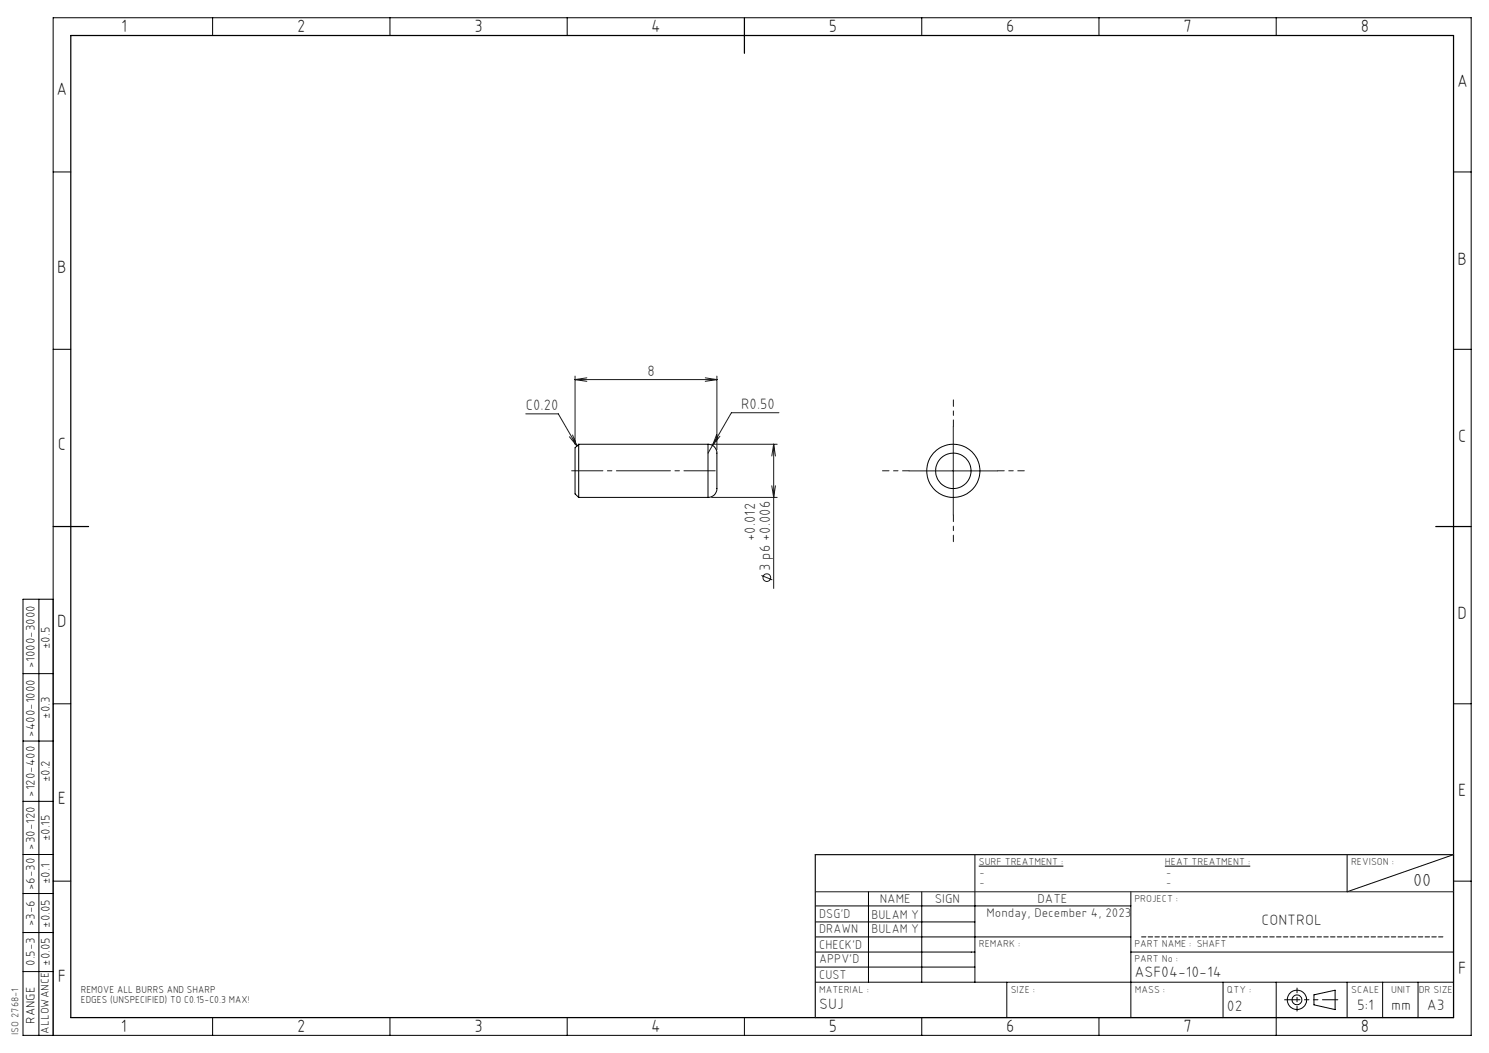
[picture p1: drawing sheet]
<svg xmlns="http://www.w3.org/2000/svg" width="420mm" height="297mm" viewBox="0 0 420 297" stroke-linecap="round" stroke-linejoin="round" font-family="sans-serif">
<g fill="none" stroke="#191924" stroke-width=".28">
<path d="M148.3 116.7h9.2l5.2 9.1M162.2 106.1v19.2M162.2 107.1h40M162.2 107.1l3.3 .5M165.5 106.6l-3.3 .5M198.9 106.6l3.3 .5M202.2 106.1v20.7M202.2 107.1l-3.3 .5M219.7 116.4h-13.4l-6.6 11.4M160.6 123.2l2.1 2.6M161.5 122.7l1.2 3.1M200.7 125.3h18.5"/>
<path d="M202.2 122.5l-1.2 3.1 2.1-2.6M217.7 137l.5 3.3 .5-3.3M218.2 125.3v40.7M218.2 125.3l.5 3.3M218.2 125.3l-.5 3.3M256.4 132.8h25M268.9 120.3v25M200.7 140.3h18.5M214.8 162.3l3 1.2M230 251.5h180"/>
<circle cx="216.3" cy="162.9" r="1.07"/>
</g>
<g fill="none" stroke="#000" stroke-width=".28">
<path d="M60 5v5M110 5v5M160 5v5M260 5v5M310 5v5M360 5v5M15 48.5h5M410 48.5h5M15 98.5h5M410 98.5h5M163.2 125.3v15M163.2 125.3l-1 1v13l1 1"/>
<path d="M163.2 125.3h36.5M199.7 125.3a2.8 2.8 0 0 1 2.5 3.5v7.1a4.8 4.8 0 0 1-.9 3.9l-1.6 .5M199.7 125.3v15M163.2 140.3h36.5M11 169v123M15 169h-8.5v123h408.5v-287h-400v287M6.5 190h8.5M15 198.5h5M410 198.5h5M6.5 209h8.5M6.5 226h8.5M6.5 241h8.5"/>
<path d="M6.5 252h8.5M15 248.5h5M230 255.5h89M245 251.5v25.5M260 251.5v25.5M275 241v36M276.1 244.3h23.8M319 251.5v35.5M328.6 244.3h24.1M380 241v10.5l30-10.5v46h-180M410 248.5h5M6.5 274h8.5"/>
<path d="M6.5 263h8.5M230 268.5h45M230 277h180M230 272.8h45M230 260h45M230 264.3h89M284 277v10M319 268.5h91M345 277v10M360 277v15M380 277v10M390 277v10"/>
<path d="M400 277v10M60 287v5M110 287v5M160 287v5M210 287v5M260 287v5M310 287v5M370.6 280.6l6-1.3v5.5l-6-1.4z"/>
<circle cx="268.9" cy="132.8" r="7.5"/>
<circle cx="268.9" cy="132.8" r="5"/>
<circle cx="365.8" cy="282" r="1.38"/>
<circle cx="365.8" cy="282" r="2.72"/>
</g>
<path d="M201.7 132.8h-40.5" fill="none" stroke="#191924" stroke-width=".28" stroke-dasharray="15.2 1.3 1.3 1.3" stroke-dashoffset="6.4"/>
<path d="M256.4 132.8h-7.5M268.9 120.3v-7.5M281.4 132.8h7.5M268.9 145.3v7.5" fill="none" stroke="#191924" stroke-width=".28" stroke-dasharray="15.2 1.3 1.3 1.3" stroke-dashoffset="13.4"/>
<path d="M365.9 278.7v6.5" fill="none" stroke="#000" stroke-width=".28" stroke-dasharray="15.2 1.3 1.3 1.3" stroke-dashoffset="13.9"/>
<path d="M407 264.3h-85" fill="none" stroke="#000" stroke-width=".28" stroke-dasharray="1.3 .6"/>
<path d="M377.4 282h-15.1" fill="none" stroke="#000" stroke-width=".28" stroke-dasharray="6.3 1.3 1.3 1.3 1.3 1.3" stroke-dashoffset="2"/>
<path d="M20 10h390v277h-390zM210 5v10M15 148.5h10M405 148.5h10" fill="none" stroke="#000" stroke-width=".35"/>
<path d="M410 241h-180v46" fill="none" stroke="#191924" stroke-width=".35"/>
<g font-size="5">
<text x="34.2" y="9.1">1</text>
<text x="83.8" y="9.1">2</text>
<text x="133.8" y="9.1">3</text>
<text x="183.7" y="9.1">4</text>
<text x="233.8" y="9.1">5</text>
<text x="283.8" y="9.1">6</text>
<text x="333.8" y="9.1">7</text>
<text x="383.8" y="9.1">8</text>
<text x="16" y="26.9">A</text>
<text x="411" y="24.6">A</text>
<text x="16.2" y="76.9">B</text>
<text x="411.2" y="74.6">B</text>
<text x="411.3" y="124.6">C</text>
<text x="16.3" y="126.9">C</text>
<text x="16.2" y="176.9">D</text>
<text x="411.2" y="174.6">D</text>
<text x="16.3" y="226.9">E</text>
<text x="411.3" y="224.6">E</text>
<text x="411.3" y="274.6">F</text>
<text x="16.3" y="276.9">F</text>
<text x="34.1" y="291.1">1</text>
<text x="83.8" y="291.1">2</text>
<text x="133.8" y="291.1">3</text>
<text x="183.7" y="291.2">4</text>
<text x="233.8" y="291.1">5</text>
<text x="283.8" y="291.1">6</text>
<text x="333.8" y="291.2">7</text>
<text x="383.8" y="291.2">8</text>
</g>
<text font-size="4.9" fill="#191924" x="398.6" y="249.9">00</text>
<g font-size="4.2" fill="#191924">
<text x="182.6" y="106.1">8</text>
<text x="148.3" y="115.7">C0.20</text>
<text x="209.1" y="115.4">R0.50</text>
<text x="213" y="152.5" transform="rotate(-90 213 152.5)">+0.012</text>
<text x="217.3" y="161.1" transform="rotate(-90 217.3 161.1)">3 p6 +0.006</text>
<text x="355.9" y="260.8">CONTROL</text>
<text x="320" y="275.6">ASF04-10-14</text>
<text x="231.1" y="284.6">SUJ</text>
<text x="346.1" y="285">02</text>
<text x="382.8" y="284.8">5:1</text>
<text x="392.4" y="284.8">mm</text>
<text x="402.5" y="284.8">A3</text>
</g>
<g font-size="3.6" fill="#191924">
<text x="248.1" y="254.6">NAME</text>
<text x="263.7" y="254.6">SIGN</text>
<text x="292.6" y="254.6">DATE</text>
<text x="231.1" y="258.9">DSG'D</text>
<text x="231.1" y="263.3">DRAWN</text>
<text x="245.8" y="263.3">BULAM Y</text>
<text x="245.8" y="259.3">BULAM Y</text>
<text x="231.1" y="267.5">CHECK'D</text>
<text x="231.1" y="271.6">APPV'D</text>
<text x="231.1" y="276">CUST</text>
</g>
<g font-size="3.5">
<text x="14.1" y="183.1" transform="rotate(-90 14.1 183.1)">±0.5</text>
<text x="9.8" y="188.5" transform="rotate(-90 9.8 188.5)">&gt;1000-3000</text>
<text x="14.1" y="202.8" transform="rotate(-90 14.1 202.8)">±0.3</text>
<text x="9.8" y="207.8" transform="rotate(-90 9.8 207.8)">&gt;400-1000</text>
<text x="14.1" y="220.7" transform="rotate(-90 14.1 220.7)">±0.2</text>
<text x="9.8" y="224.7" transform="rotate(-90 9.8 224.7)">&gt;120-400</text>
<text x="9.8" y="239.7" transform="rotate(-90 9.8 239.7)">&gt;30-120</text>
<text x="14.1" y="237.3" transform="rotate(-90 14.1 237.3)">±0.15</text>
<text x="9.8" y="251" transform="rotate(-90 9.8 251)">&gt;6-30</text>
<text x="14.1" y="249.3" transform="rotate(-90 14.1 249.3)">±0.1</text>
<text x="9.8" y="261.3" transform="rotate(-90 9.8 261.3)">&gt;3-6</text>
<text x="14.1" y="261.7" transform="rotate(-90 14.1 261.7)">±0.05</text>
<text x="9.8" y="272.4" transform="rotate(-90 9.8 272.4)">0.5-3</text>
<text x="14.1" y="272.4" transform="rotate(-90 14.1 272.4)">±0.05</text>
<text x="9.8" y="288.7" transform="rotate(-90 9.8 288.7)">RANGE</text>
</g>
<text font-size="3.5" fill="#191924" x="278.3" y="258.5">Monday, December 4, 2023</text>
<text font-size="3.2" x="13.8" y="291.5" transform="rotate(-90 13.8 291.5)">ALLOWANCE</text>
<g font-size="2.8" fill="#191924">
<text x="276.1" y="244">SURF TREATMENT :</text>
<text x="328.6" y="244">HEAT TREATMENT :</text>
<text x="381.1" y="244">REVISON :</text>
<text x="276.3" y="250">-</text>
<text x="276.3" y="247">-</text>
<text x="329" y="250">-</text>
<text x="329" y="247">-</text>
<text x="320" y="254.4">PROJECT :</text>
<text x="276.1" y="267.2">REMARK :</text>
<text x="320" y="267.2">PART NAME : SHAFT</text>
<text x="320" y="271.4">PART No :</text>
<text x="231.1" y="279.9">MATERIAL :</text>
<text x="285.1" y="279.9">SIZE :</text>
<text x="320.1" y="279.9">MASS :</text>
<text x="346.1" y="279.9">QTY :</text>
<text x="381.1" y="279.9">SCALE</text>
<text x="392.4" y="279.9">UNIT</text>
<text x="400.2" y="279.9">DR SIZE</text>
<text x="5.3" y="291.9" transform="rotate(-90 5.3 291.9)">ISO 2768-1</text>
</g>
<g font-size="2.8">
<text x="22.8" y="280.1">REMOVE ALL BURRS AND SHARP</text>
<text x="22.8" y="283">EDGES (UNSPECIFIED) TO C0.15-C0.3 MAX!</text>
</g>
</svg>
